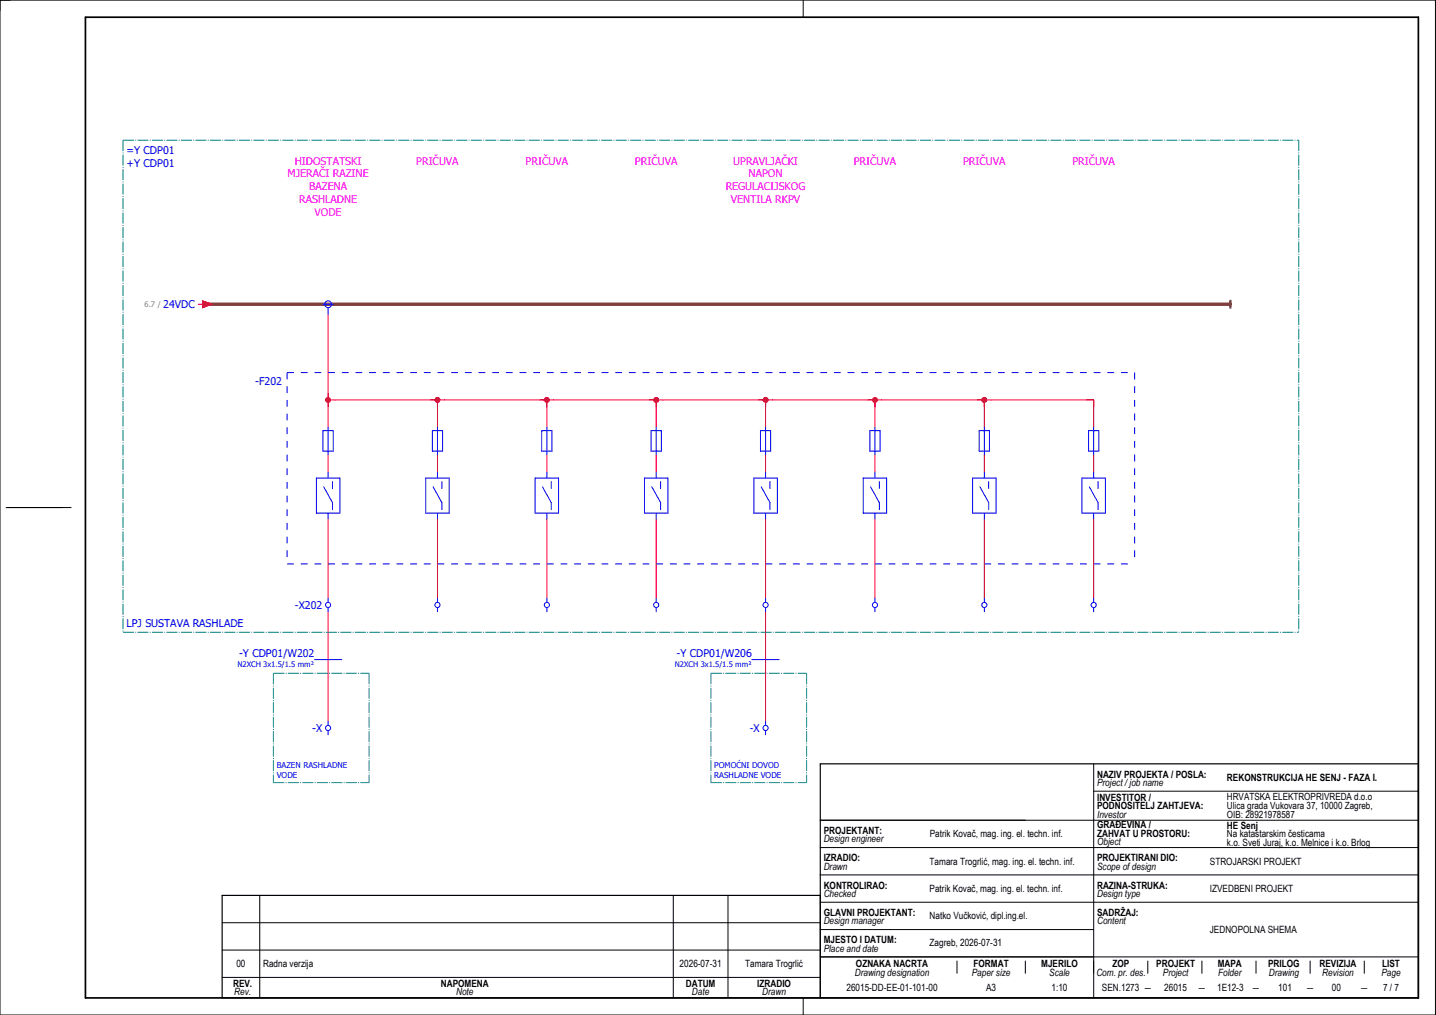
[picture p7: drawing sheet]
<svg xmlns="http://www.w3.org/2000/svg" width="420mm" height="297mm" viewBox="0 0 420 297" stroke-linecap="round" stroke-linejoin="round" font-family="sans-serif">
<g fill="none" stroke="#000" stroke-width=".29">
<path d="M0 0h420v297h-420zM235 0v5M1.8 148.5h19M320 231.5h95M320 223.5v68.5M415 223.5v68.5h-350M240 240h175M240 256h175M240 248h175M65 278h175M65 270h175M76 262v30"/>
<path d="M197 262v30M213 262v30M240 262v30M240 272h80M240 264h175M65 286h175M235 292v5M240 280h175M280 281.2v3.6M300 281.2v3.6M335.8 281.2v3.6M351.7 281.2v3.6"/>
<path d="M367.5 281.2v3.6M383.3 281.2v3.6M399.2 281.2v3.6"/>
</g>
<path d="M415 223.5h-175v68.5M240 262h-175v30" fill="none" stroke="#000" stroke-width=".35"/>
<path d="M25 5h390v287h-390z" fill="none" stroke="#000" stroke-width=".5"/>
<g fill="none" stroke="#f00" stroke-width=".29">
<path d="M96 92v33M98 117h62v8M128 117v8M162 117h30v8M194 117h30v8M226 117h30v8M258 117h30v8M290 117h30v8M96 133v5.2M128 133v5.2M160 133v5.2M192 133v5.2"/>
<path d="M224 133v5.2M256 133v5.2M288 133v5.2M320 133v5.2M96 151.9v23.1M128 151.9v23.1M160 151.9v23.1M192 151.9v23.1M224 151.9v23.1M256 151.9v23.1M288 151.9v23.1M320 151.9v23.1"/>
<path d="M96 179v32M224 179v32"/>
</g>
<path d="M60 89h300" fill="none" stroke="#7f3f3f" stroke-width="1"/>
<circle cx="128" cy="117" r=".88" fill="#f00"/>
<path d="M158 117h4M160 117v2" fill="none" stroke="#f00" stroke-width=".29"/>
<circle cx="160" cy="117" r=".88" fill="#f00"/>
<path d="M190 117h4M192 117v2" fill="none" stroke="#f00" stroke-width=".29"/>
<circle cx="192" cy="117" r=".88" fill="#f00"/>
<path d="M96 115v4M96 117h2" fill="none" stroke="#f00" stroke-width=".29"/>
<circle cx="96" cy="117" r=".88" fill="#f00"/>
<path d="M222 117h4M224 117v2" fill="none" stroke="#f00" stroke-width=".29"/>
<circle cx="224" cy="117" r=".88" fill="#f00"/>
<path d="M254 117h4M256 117v2" fill="none" stroke="#f00" stroke-width=".29"/>
<circle cx="256" cy="117" r=".88" fill="#f00"/>
<path d="M286 117h4M288 117v2" fill="none" stroke="#f00" stroke-width=".29"/>
<circle cx="288" cy="117" r=".88" fill="#f00"/>
<path d="M58 89h1.3M59.3 88l2.7 1-2.7 1zM318 117h2v2" fill="none" stroke="#f00" stroke-width=".29"/>
<path d="M360 88v2" fill="none" stroke="#7f3f3f" stroke-width=".7"/>
<g fill="none" stroke="#00f" stroke-width=".29">
<path d="M94.5 89h3M96 90v2M92.6 139.9h6.8v10.3h-6.8zM94.5 126h3v6h-3zM96 125v8M96 138.2v1.7M124.6 139.9h6.8v10.3h-6.8zM126.5 126h3v6h-3zM128 125v8M128 138.2v1.7M156.6 139.9h6.8v10.3h-6.8zM158.5 126h3v6h-3z"/>
<path d="M160 125v8M160 138.2v1.7M188.6 139.9h6.8v10.3h-6.8zM190.5 126h3v6h-3zM192 125v8M192 138.2v1.7M220.6 139.9h6.8v10.3h-6.8zM222.5 126h3v6h-3zM224 125v8M224 138.2v1.7M252.6 139.9h6.8v10.3h-6.8zM254.5 126h3v6h-3z"/>
<path d="M256 125v8M256 138.2v1.7M284.6 139.9h6.8v10.3h-6.8zM286.5 126h3v6h-3zM288 125v8M288 138.2v1.7M316.6 139.9h6.8v10.3h-6.8zM318.5 126h3v6h-3zM320 125v8M320 138.2v1.7M94.7 142.5l2.6 4.6v2.1M96 150.2v1.7"/>
<path d="M97.3 140.9v2.1M126.7 142.5l2.6 4.6v2.1M128 150.2v1.7M129.3 140.9v2.1M158.7 142.5l2.6 4.6v2.1M160 150.2v1.7M161.3 140.9v2.1M190.7 142.5l2.6 4.6v2.1M192 150.2v1.7M193.3 140.9v2.1M222.7 142.5l2.6 4.6v2.1M224 150.2v1.7"/>
<path d="M225.3 140.9v2.1M254.7 142.5l2.6 4.6v2.1M256 150.2v1.7M257.3 140.9v2.1M286.7 142.5l2.6 4.6v2.1M288 150.2v1.7M289.3 140.9v2.1M318.7 142.5l2.6 4.6v2.1M320 150.2v1.7M321.3 140.9v2.1M96 175v1.3M96 177.8v1.2"/>
<path d="M128 175v1.3M128 177.8v1.2M160 175v1.3M160 177.8v1.2M192 175v1.3M192 177.8v1.2M224 175v1.3M224 177.8v1.2M256 175v1.3M256 177.8v1.2M288 175v1.3M288 177.8v1.2"/>
<path d="M320 175v1.3M320 177.8v1.2M92 193h8M220 193h8M96 211v1.3M96 213.8v1.2M224 211v1.3M224 213.8v1.2"/>
<circle cx="96" cy="89" r="1"/>
<circle cx="96" cy="177" r=".75"/>
<circle cx="128" cy="177" r=".75"/>
<circle cx="160" cy="177" r=".75"/>
<circle cx="192" cy="177" r=".75"/>
<circle cx="224" cy="177" r=".75"/>
<circle cx="256" cy="177" r=".75"/>
<circle cx="288" cy="177" r=".75"/>
<circle cx="320" cy="177" r=".75"/>
<circle cx="96" cy="213" r=".75"/>
<circle cx="224" cy="213" r=".75"/>
</g>
<path d="M84 109h248M84 109v56M332 109v56M84 165h248" fill="none" stroke="#00f" stroke-width=".29" stroke-dasharray="2 2" stroke-linecap="butt"/>
<path d="M36 41h344M36 41v144M380 41v144M36 185h344M80 197h28M80 197v32M108 197v32M208 197h28M208 197v32M236 197v32M80 229h28M208 229h28" fill="none" stroke="#007f7f" stroke-width=".29" stroke-dasharray="3.2 .4 .3 .4" stroke-linecap="butt"/>
<path d="M59.3 88l2.7 1-2.7 1z" fill="#f00" stroke="#f00" stroke-width=".29"/>
<g font-size="3.1" fill="#00f">
<text x="37" y="45.1">=Y CDP01</text>
<text x="37" y="48.9">+Y CDP01</text>
<text x="47.8" y="90.3">24VDC</text>
<text x="74.7" y="112.6">-F202</text>
<text x="86.3" y="178.3">-X202</text>
<text x="37" y="183.4">LPJ SUSTAVA RASHLADE</text>
<text x="70" y="192.4">-Y CDP01/W202</text>
<text x="198" y="192.4">-Y CDP01/W206</text>
<text x="91.4" y="214.3">-X</text>
<text x="219.4" y="214.3">-X</text>
</g>
<g font-size="3.1" fill="#f0f">
<text x="84.1" y="51.9">MJERAČI RAZINE</text>
<text x="86.3" y="48.1">HIDOSTATSKI</text>
<text x="121.8" y="48.1">PRIČUVA</text>
<text x="153.8" y="48.1">PRIČUVA</text>
<text x="185.8" y="48.1">PRIČUVA</text>
<text x="214.5" y="48.1">UPRAVLJAČKI</text>
<text x="219" y="51.9">NAPON</text>
<text x="249.8" y="48.1">PRIČUVA</text>
<text x="281.8" y="48.1">PRIČUVA</text>
<text x="313.8" y="48.1">PRIČUVA</text>
<text x="87.5" y="59.4">RASHLADNE</text>
<text x="90.4" y="55.6">BAZENA</text>
<text x="212.3" y="55.6">REGULACIJSKOG</text>
<text x="213.8" y="59.4">VENTILA RKPV</text>
<text x="92.1" y="63.1">VODE</text>
</g>
<g font-size="2.9">
<text x="321" y="227.5">NAZIV PROJEKTA / POSLA:</text>
<text x="321" y="230">Project / job name</text>
<text x="359" y="228.6">REKONSTRUKCIJA HE SENJ - FAZA I.</text>
<text x="321" y="234.3">INVESTITOR /</text>
<text x="321" y="236.8">PODNOSITELJ ZAHTJEVA:</text>
<text x="321" y="239.3">Investor</text>
<text x="359" y="234.2">HRVATSKA ELEKTROPRIVREDA d.o.o</text>
<text x="359" y="236.8">Ulica grada Vukovara 37, 10000 Zagreb,</text>
<text x="359" y="239.5">OIB: 28921978587</text>
<text x="241" y="244">PROJEKTANT:</text>
<text x="272" y="245">Patrik Kovač, mag. ing. el. techn. inf.</text>
<text x="321" y="242.3">GRAĐEVINA /</text>
<text x="321" y="244.8">ZAHVAT U PROSTORU:</text>
<text x="359" y="242.6">HE Senj</text>
<text x="359" y="245.1">Na katastarskim česticama</text>
<text x="241" y="246.5">Design engineer</text>
<text x="321" y="247.3">Object</text>
<text x="359" y="247.5">k.o. Sveti Juraj, k.o. Melnice i k.o. Brlog</text>
<text x="241" y="252">IZRADIO:</text>
<text x="241" y="254.5">Drawn</text>
<text x="272" y="253">Tamara Trogrlić, mag. ing. el. techn. inf.</text>
<text x="321" y="252">PROJEKTIRANI DIO:</text>
<text x="321" y="254.5">Scope of design</text>
<text x="354" y="253.1">STROJARSKI PROJEKT</text>
<text x="241" y="260">KONTROLIRAO:</text>
<text x="241" y="262.5">Checked</text>
<text x="272" y="261">Patrik Kovač, mag. ing. el. techn. inf.</text>
<text x="321" y="260">RAZINA-STRUKA:</text>
<text x="321" y="262.5">Design type</text>
<text x="354" y="261">IZVEDBENI PROJEKT</text>
<text x="241" y="268">GLAVNI PROJEKTANT:</text>
<text x="272" y="269">Natko Vučković, dipl.ing.el.</text>
<text x="321" y="268">SADRŽAJ:</text>
<text x="241" y="270.5">Design manager</text>
<text x="321" y="270.5">Content</text>
<text x="354" y="273.1">JEDNOPOLNA SHEMA</text>
<text x="241" y="278.5">Place and date</text>
<text x="241" y="276">MJESTO I DATUM:</text>
<text x="272" y="276.8">Zagreb, 2026-07-31</text>
<text x="69.2" y="283">00</text>
<text x="77" y="283">Radna verzija</text>
<text x="198.9" y="283">2026-07-31</text>
<text x="218" y="283">Tamara Trogrlić</text>
<text x="250.1" y="285.6">Drawing designation</text>
<text x="250.4" y="283.1">OZNAKA NACRTA</text>
<text x="284.3" y="285.6">Paper size</text>
<text x="284.9" y="283.1">FORMAT</text>
<text x="304.7" y="283.1">MJERILO</text>
<text x="307" y="285.6">Scale</text>
<text x="320.8" y="285.6">Com. pr. des.</text>
<text x="325.5" y="283.1">ZOP</text>
<text x="338.3" y="283.1">PROJEKT</text>
<text x="340.3" y="285.6">Project</text>
<text x="356.3" y="283.1">MAPA</text>
<text x="356.4" y="285.6">Folder</text>
<text x="371.1" y="283.1">PRILOG</text>
<text x="371.3" y="285.6">Drawing</text>
<text x="386.1" y="283.1">REVIZIJA</text>
<text x="386.9" y="285.6">Revision</text>
<text x="404.2" y="285.6">Page</text>
<text x="404.4" y="283.1">LIST</text>
<text x="68.2" y="288.8">REV.</text>
<text x="68.5" y="291.3">Rev.</text>
<text x="129" y="288.8">NAPOMENA</text>
<text x="133.5" y="291.3">Note</text>
<text x="200.7" y="288.8">DATUM</text>
<text x="202.5" y="291.3">Date</text>
<text x="221.6" y="288.8">IZRADIO</text>
<text x="223" y="291.3">Drawn</text>
<text x="247.7" y="290">26015-DD-EE-01-101-00</text>
<text x="288.5" y="290.1">A3</text>
<text x="307.7" y="290">1:10</text>
<text x="322.4" y="290">SEN.1273 ―</text>
<text x="340.7" y="290">26015</text>
<text x="350.5" y="290.1">―</text>
<text x="356.1" y="290">1E12-3</text>
<text x="366.3" y="290.1">―</text>
<text x="374" y="290">101</text>
<text x="382.1" y="290.1">―</text>
<text x="389.7" y="290">00</text>
<text x="398" y="290.1">―</text>
<text x="404.7" y="290.1">7 / 7</text>
</g>
<g font-size="2.4" fill="#00f">
<text x="81" y="224.7">BAZEN RASHLADNE</text>
<text x="81" y="227.6">VODE</text>
<text x="209" y="224.7">POMOĆNI DOVOD</text>
<text x="209" y="227.6">RASHLADNE VODE</text>
</g>
<text font-size="2.2" fill="#7ca552" x="42.3" y="89.9">6.7 /</text>
<g font-size="2.2" fill="#00f">
<text x="69.5" y="195.3">N2XCH 3x1.5/1.5 mm²</text>
<text x="197.5" y="195.3">N2XCH 3x1.5/1.5 mm²</text>
</g>
</svg>
